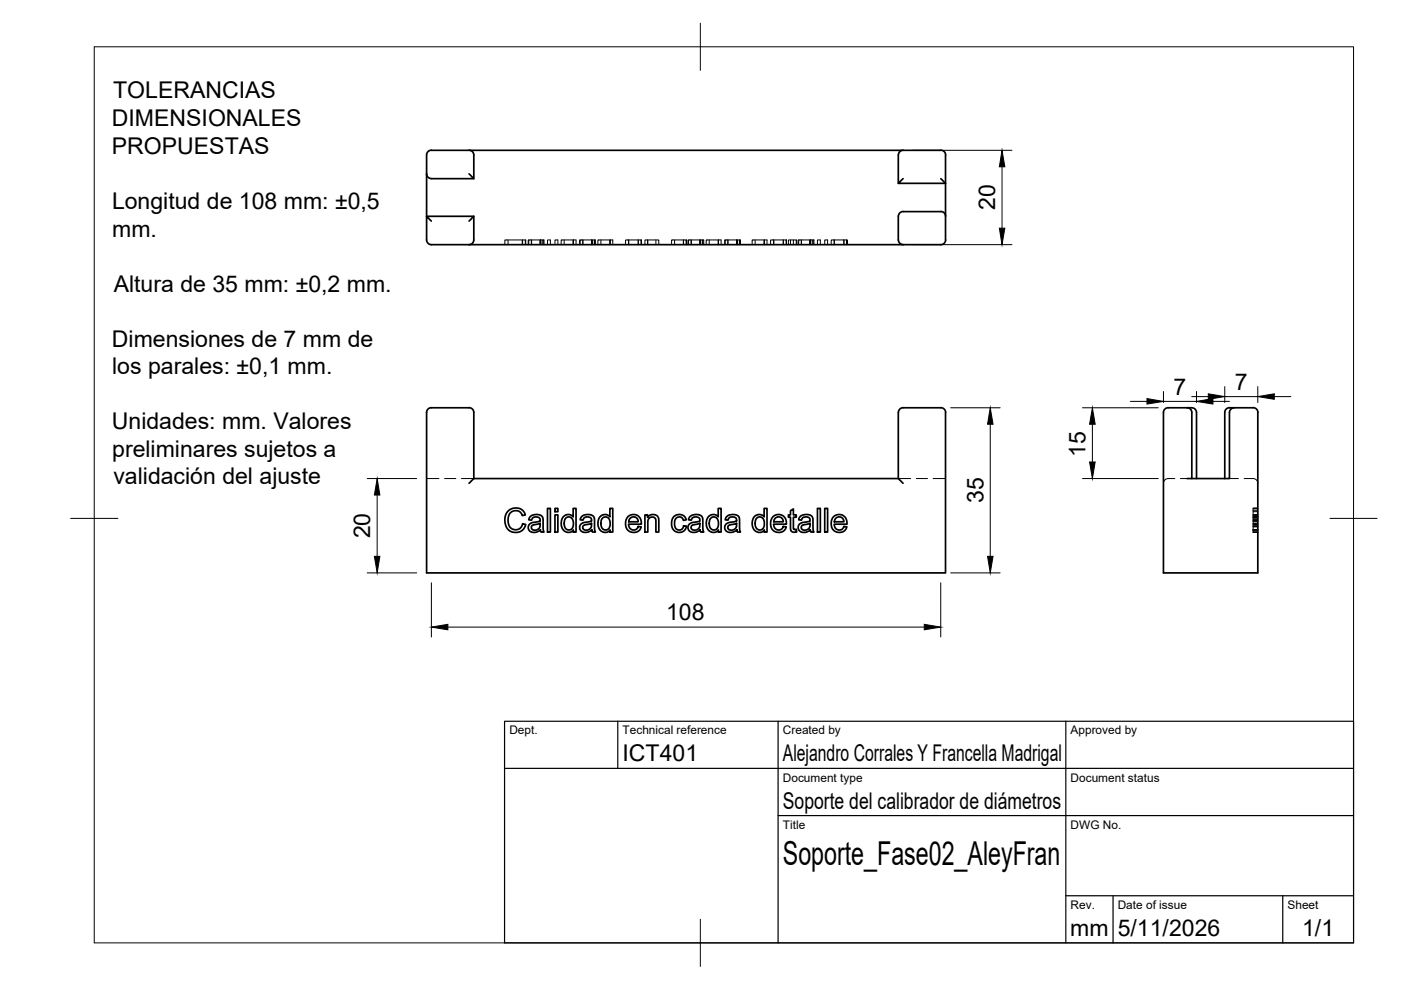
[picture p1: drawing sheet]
<svg xmlns="http://www.w3.org/2000/svg" width="297mm" height="210mm" viewBox="0 0 297 210" stroke-linecap="round" stroke-linejoin="round" font-family="sans-serif">
<!-- layer: Visible -->
<g fill="none" stroke="#000" stroke-width=".36">
<path d="M90.4 36.9a1.01 1.01 0 0 0 1.1 1M99.4 36.9l1.1 1h-9.1M99.5 31.8a1.01 1.01 0 0 1 1 1.1v5M190.5 32.9v6M191.5 37.9l-1 1h10l-1-1M191.5 31.8a1.01 1.01 0 0 0-1 1.1M199.5 31.9h-108.1a.97 .97 0 0 0-1 1v13h10.1l-1.1 1M199.5 31.8a1.01 1.01 0 0 1 1 1.1M200.5 32.9v18M91.4 46.9l-1-1v5a1.01 1.01 0 0 0 1.1 1h108M100.5 45.9v5a1.01 1.01 0 0 1-1 1M190.5 45.9v5"/>
<path d="M190.5 50.9a1.01 1.01 0 0 0 1 1M191.5 44.9h8M191.5 44.8a1.01 1.01 0 0 0-1 1.1M199.5 44.8a1.01 1.01 0 0 1 1 1.1M200.5 50.9a1.01 1.01 0 0 1-1 1M190.5 87.5v14M191.5 86.5h8M191.5 86.4a1.01 1.01 0 0 0-1 1M199.5 86.4a1.01 1.01 0 0 1 1 1M200.5 87.5v34h-110.1v-34a1.01 1.01 0 0 1 1.1-1.1l7.9 .1a.97 .97 0 0 1 1.1 .9v14.1l-1.1 1M251.7 86.5l-4-.1a1.01 1.01 0 0 0-1 1.1v34h20v-34M251.7 86.5h1a1 1 0 0 1 1 1v14"/>
<path d="M251.7 86.4a1.01 1.01 0 0 1 1 1v14.1M261.7 86.5l-1-.1a1.01 1.01 0 0 0-1 1v14.1M265.7 86.5h-4a1 1 0 0 0-1 1v14h-9M265.7 86.4a1.01 1.01 0 0 1 1 1M100.5 101.5h90l1 1M107.7 108.4l.9-.6 1.1-.1 .7 .2 .7 .6 .3 .7-.7 .1-.2-.5-.5-.4-.9-.1-.5 .2-.6 .5-.3 1.1 .1 .8 .2 .7 .5 .5 .4 .2h.6l.6-.2 .5-.4 .2-.6 .7 .1-.2 .6-.5 .6-.7 .4-1.1 .1-.8-.3-.6-.5-.4-.7-.2-1.4 .3-1zM112.4 109.5l.5-.3 .7-.1 .8 .1 .5 .2 .2 .5v2.1l.2 .8h-.6l-.1-.5-1.1 .6h-.7l-.4-.2-.4-.7v-.5l.3-.4 .6-.3 1.2-.2a.43 .43 0 0 0 .4-.3 .43 .43 0 0 0-.2-.5l-1-.2-.4 .3-.2 .4-.6-.1zM112.8 111.5l.3-.2 1.4-.3-.1 .8a.93 .93 0 0 1-.9 .7 .93 .93 0 0 1-.9-.7zM116.1 107.8h.6v5h-.6zM117.7 107.8h.6v.7h-.6zM117.7 109.2h.6v3.6h-.6zM119.4 109.6l.5-.4 .7-.1 .6 .2 .3 .3v-1.8h.6v5h-.5v-.5a1.52 1.52 0 0 1-1.9 .3 1.52 1.52 0 0 1-.7-1.7l.1-.6z"/>
<path d="M119.9 109.9l.4-.3h.4l.5 .2 .2 .3 .1 1.4-.1 .5-.5 .3-.5 .1-.6-.5-.2-1zM123.3 109.5l.5-.3 .7-.1 .8 .1 .5 .2 .2 .5 .1 2.4 .1 .5h-.6l-.1-.5-1.1 .6h-.7l-.4-.2-.4-.7 .2-.8 .7-.4 1.2-.2a.44 .44 0 0 0 .4-.3 .44 .44 0 0 0-.2-.5l-1-.2-.4 .3-.2 .4-.6-.1zM123.7 111.5l1.7-.5-.1 .8-.5 .5h-1l-.3-.4zM127.2 109.6l.5-.4 .7-.1 .5 .2 .4 .3v-1.8h.6v5h-.6v-.5a1.52 1.52 0 0 1-1.8 .3 1.52 1.52 0 0 1-.7-1.7l.1-.6zM127.7 109.9l.4-.3h.4l.3 .1 .4 .4 .1 1.4-.1 .4-.4 .4-.6 .1-.6-.5-.2-1.1zM133.1 109.6l.7-.4 .9-.1 .7 .4 .4 .5 .2 1.1h-2.7l.3 .9 .6 .4 .6-.1 .5-.7 .7 .1-.6 .9-1 .3a1.94 1.94 0 0 1-1.7-1.3 1.94 1.94 0 0 1 .4-2zM133.6 109.9l.5-.3 .7 .1 .4 .3 .1 .6h-2zM136.7 109.2h.6v.5a1.29 1.29 0 0 1 1.6-.6 1.29 1.29 0 0 1 .8 1.5v2.2h-.6l-.1-2.9-.6-.3-.7 .2-.2 .2-.1 .6v2.2h-.7zM143 109.4l.5-.3h.7l.6 .2 .5 .4 .2 .5-.6 .1-.5-.6h-.7l-.4 .2-.3 .6 .1 1.2 .6 .6 .4 .1 .5-.2 .3-.7h.6l-.2 .8-.5 .4-.5 .2-.9-.1-.8-.7-.2-.8v-.8l.2-.6zM146.3 109.5l.5-.3 .7-.1 .8 .1 .5 .2 .2 .5v2.4l.2 .5h-.6l-.2-.5-1 .6h-.7l-.4-.2-.4-.7 .2-.8 .6-.4 1.2-.2a.44 .44 0 0 0 .5-.3 .44 .44 0 0 0-.3-.5l-.9-.2-.5 .3-.1 .4-.6-.1zM146.6 111.5l1.8-.5-.1 .8a.93 .93 0 0 1-.9 .7 .93 .93 0 0 1-.9-.7zM150.2 109.6l.4-.4 .8-.1 .5 .2 .4 .3v-1.8h.6v5h-.6v-.5a1.52 1.52 0 0 1-1.9 .3 1.52 1.52 0 0 1-.6-1.7v-.6z"/>
<path d="M150.7 109.9l.3-.3h.4l.5 .2 .3 .3 .1 1.4-.2 .4-.4 .4-.5 .1-.6-.5-.2-1.1zM154.1 109.5l.5-.3 .7-.1h.7l.5 .3 .3 .5v2.2l.2 .7h-.6l-.2-.5-1 .6h-.7l-.6-.3-.3-.9 .4-.7 .7-.2 1.3-.2 .2-.2-.2-.6-.6-.2-.7 .1-.4 .6-.5-.1zM154.4 111.5l1.8-.5-.2 .9a.91 .91 0 0 1-.8 .6 .91 .91 0 0 1-.9-.7zM160 109.4l.4-.2 .7-.1 .5 .2 .4 .3v-1.8h.6v5h-.5v-.5a1.52 1.52 0 0 1-1.9 .3 1.52 1.52 0 0 1-.7-1.7l.1-.7zM160.4 109.8l.4-.2h.5l.6 .5 .1 1.4-.1 .4-.5 .4-.5 .1-.3-.2-.4-.5-.1-1.1zM163.9 109.6l.6-.4 1-.1 .7 .4 .4 .5 .1 1.1h-2.7l.3 .9 .6 .4 .6-.1 .6-.7 .6 .1-.5 .9-1.1 .3a1.93 1.93 0 0 1-1.7-1.3 1.93 1.93 0 0 1 .5-2zM164.3 109.9l.5-.3h.6l.5 .4 .2 .6h-2zM167.6 108.3l.6-.4v1.3h.6v.5h-.6v2.3l.2 .3h.4v.5h-.7l-.5-.4v-2.7h-.4v-.5h.4zM169.7 109.5l1.2-.4 .8 .1 .4 .3 .3 .5v2.2l.2 .6h-.7l-.1-.5-1.1 .6h-.6l-.6-.3-.3-.6 .2-.8 .6-.4 1.2-.2a.48 .48 0 0 0 .5-.3 .48 .48 0 0 0-.3-.6l-.8-.1-.4 .2-.3 .5-.6-.1zM170 111.4l1.7-.4-.1 .8a.93 .93 0 0 1-.8 .7 .93 .93 0 0 1-.9-.6zM173.3 107.8h.6v5h-.6zM174.9 107.8h.6v5h-.6z"/>
<path d="M176.6 109.7l.4-.4 .8-.2h.6l.5 .3a1.97 1.97 0 0 1 .7 1.7h-2.7l.2 .9 .6 .4 .8-.1 .4-.7 .7 .1-.3 .6-.6 .4-1 .2-.7-.3a2.23 2.23 0 0 1-.4-2.9zM177.1 110l.6-.4h.6l.5 .4 .1 .6h-2z"/>
</g>
<!-- layer: Hidden -->
<g fill="none" stroke="#000" stroke-width=".21">
<path d="M107 51.9v-1h4.4v1M107.7 50.9v1M110.7 50.9v1M110.8 50.9v1M111.4 50.9l.1 1M112.1 51.9v-1h3v1v-1h.2v1M112.1 50.9l-.1 1M112.6 50.9v1M112.7 50.9v1M114.5 50.9v1v-1M114.6 50.9v1M114.7 50.9v1"/>
<path d="M116.1 51.9v-1h.6v1M117.7 51.9v-1h.6v1M119 51.9v-1h2.6l-.1 1v-1h.6v1M119.6 50.9v1M121.6 50.9v1M123 50.9l-.1 1M123.5 50.9v1M123.6 50.9v1M125.4 50.9v1M125.5 50.9v1M125.6 50.9v1M126 50.9h-3v1"/>
<path d="M126 51.9v-1h.2v1M126 50.9v1M126.8 51.9v-1h2.5v1v-1h.6v1M127.4 50.9v1M129.4 50.9v1M132.6 51.9v-1h3.4v1M133.3 50.9v1M135.3 50.9v1M137.3 51.9v-1h2.4v1M137.3 50.9h-.6v1M137.4 50.9v1M139.1 50.9v1"/>
<path d="M142.4 51.9v-1h3.1v1M143 50.9v1M144.9 50.9v1M145.5 50.9v1M146 51.9v-1h3v1v-1h.2v1M146 50.9l-.1 1M146.5 50.9v1M146.6 50.9v1M148.4 50.9v1M148.6 50.9v1M150.4 50.9v1M152.3 51.9v-1h.6v1"/>
<path d="M152.3 50.9h-2.6v1M152.3 50.9v1M153.8 50.9l-.2 1M154.3 50.9v1M156.2 50.9v1M156.4 50.9v1M156.8 50.9h-3v1M156.8 51.9v-1h.2v1M156.8 50.9v1M159.5 51.9v-1h2.6l-.1 1v-1h.6v1M160.1 50.9v1M164 50.9v1"/>
<path d="M164.1 50.9v1M166.1 50.9v1M166.7 50.9v1M166.7 50.9v1v-1h-3.3v1M167.6 50.9h-.4v1M168.2 51.9v-1h.6v1M168.2 50.9h-.6v1M168.8 50.9l.1 1M169.3 50.9l-.1 1M169.9 50.9v1M171.7 50.9v1v-1M171.8 50.9v1"/>
<path d="M171.9 50.9v1M172.3 50.9h-3v1M172.4 51.9v-1h.2v1M172.4 50.9l-.1 1M173.3 51.9v-1h.6v1M174.9 51.9v-1h.6v1M176.2 51.9v-1h3.4v1M176.9 50.9v1M178.9 50.9v1M90.4 101.5h2.7M94.3 101.5h2.3M97.8 101.5h2.7"/>
<path d="M190.5 101.5h2.6M194.3 101.5h2.4M197.8 101.5h2.7M249.1 101.5h-1.4a1 1 0 0 0-1 1M250.3 101.5h1.4M260.7 101.5h1.9M263.8 101.5h1.9a1 1 0 0 1 1 1M265.7 112.4h1M265.7 111h1M265.7 112.8h1M265.7 109.9h1M265.7 109.1h1"/>
<path d="M265.7 110.2h1M265.7 110.3h1M265.7 109.6h1M265.7 110.5h1M265.7 112.3h1M265.7 108.5h1M265.7 109.7h1M265.7 111.5h1M265.7 107.9h1M265.7 112.9h1M265.7 110.6h1M265.7 111.1h1"/>
<path d="M265.7 111.7h1M265.7 111.6h1M265.7 109.2h1M265.7 107.8h1M265.7 108.3h1M265.7 109.3h1M265.7 111.2h1M266.7 107.7h-1v5.2h1h-1"/>
</g>
<!-- layer: BORDER -->
<path d="M20 9.9h267v190h-267zM148.5 4.9v10M15 109.9h10M282 109.9h10M148.5 194.9v10" fill="none" stroke="#000" stroke-width=".21"/>
<!-- layer: TITLEBLOCK -->
<path d="M107 152.9h180v47h-180zM131 152.9v10M165 152.9v47M226 152.9v47M107 162.9h180M165 172.9h122M226 189.9h61M236 189.9v10M272 189.9v10" fill="none" stroke="#000" stroke-width=".25"/>
<!-- layer: FD_Dimensions -->
<g fill="none" stroke="#000" stroke-width=".21">
<path d="M193.5 31.9h21M212.4 35.4v13M193.5 51.9h21M201.5 86.5h10.5M210 90v28M229.5 86.5h16.1M231.6 90v8M239.7 85.1h3.5M246.7 83v2.4M246.7 85.1h7M252.7 84.1h3.5M253.7 83v2.4"/>
<path d="M257.2 85.1h3.5M259.7 82v3.4M259.7 84.1h7M266.7 82v3.4M270.2 84.1h3.5M77.9 101.5h10.4M80 105v13M229.5 101.5h16.1M77.9 121.5h10.4M91.5 123.6v11.5M95 133h101M199.5 123.6v11.5"/>
<path d="M201.5 121.5h10.5"/>
</g>
<g fill="#000" stroke="#000" stroke-width=".21">
<path d="M212.4 31.9l.6 3.5h-1.1zM211.9 48.4h1.1l-.6 3.5zM210 86.5l.5 3.5h-1.1zM231.6 86.5l.6 3.5h-1.2zM231 98h1.2l-.6 3.5zM243.2 84.5l3.5 .6-3.5 .6zM256.2 83.5l3.5 .6-3.5 .6zM253.7 85.1l3.5-.6v1.2zM266.7 84.1l3.5-.6v1.2zM80 101.5l.5 3.5h-1.1zM79.4 118h1.1l-.5 3.5zM209.4 118h1.1l-.5 3.5z"/>
<path d="M91.5 133l3.5-.6v1.1zM196 132.4l3.5 .6-3.5 .5z"/>
</g>
<text font-size="7" x="166" y="183.4">Soporte_Fase02_AleyFran</text>
<g font-size="4.9">
<text x="24" y="20.9">TOLERANCIAS</text>
<text x="23.7" y="26.7">DIMENSIONALES</text>
<text x="23.7" y="32.7">PROPUESTAS</text>
<text x="23.7" y="44.3">Longitud de 108 mm: ±0,5</text>
<text x="211" y="44.5" transform="rotate(-90 211 44.5)">20</text>
<text x="23.8" y="50.2">mm.</text>
<text x="24.1" y="61.8">Altura de 35 mm: ±0,2 mm.</text>
<text x="23.7" y="73.5">Dimensiones de 7 mm de</text>
<text x="23.8" y="79.3">los parales: ±0,1 mm.</text>
<text x="248.8" y="83.7">7</text>
<text x="261.8" y="82.7">7</text>
<text x="23.7" y="91">Unidades: mm. Valores</text>
<text x="23.8" y="96.9">preliminares sujetos a</text>
<text x="230.1" y="96.9" transform="rotate(-90 230.1 96.9)">15</text>
<text x="24" y="102.7">validación del ajuste</text>
<text x="208.5" y="106.7" transform="rotate(-90 208.5 106.7)">35</text>
<text x="78.5" y="114.1" transform="rotate(-90 78.5 114.1)">20</text>
<text x="141.2" y="131.5">108</text>
<text x="132" y="161.4">ICT401</text>
<text x="166" y="161.4">Alejandro Corrales Y Francella Madrigal</text>
<text x="166" y="171.4">Soporte del calibrador de diámetros</text>
<text x="226.9" y="198.6">mm</text>
<text x="237" y="198.4">5/11/2026</text>
<text x="276.1" y="198.6">1/1</text>
</g>
<g font-size="2.5">
<text x="108" y="155.7">Dept.</text>
<text x="132" y="155.7">Technical reference</text>
<text x="166" y="155.7">Created by</text>
<text x="227" y="155.7">Approved by</text>
<text x="166" y="165.7">Document type</text>
<text x="227" y="165.7">Document status</text>
<text x="166" y="175.7">Title</text>
<text x="227" y="175.7">DWG No.</text>
<text x="227" y="192.7">Rev.</text>
<text x="237" y="192.7">Date of issue</text>
<text x="273" y="192.7">Sheet</text>
</g>
</svg>
